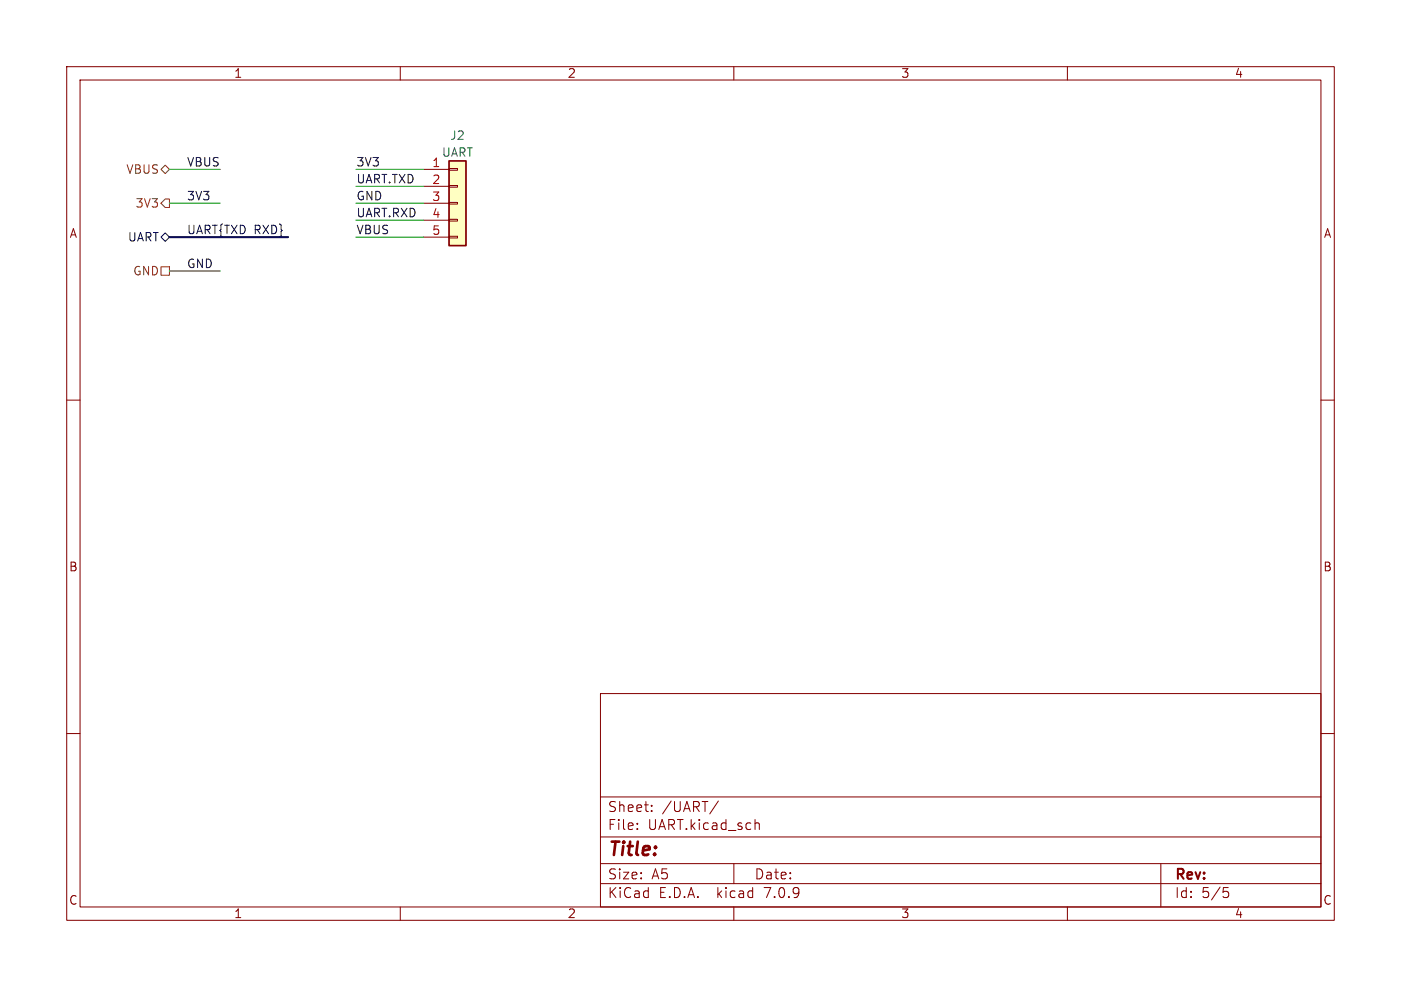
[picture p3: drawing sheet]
(kicad_sch
 (version 20231120)
 (generator "eeschema")
 (generator_version "8.0")
 (paper "A5")
 (lib_symbols
  (symbol "Connector_Generic:Conn_01x05"
   (pin_names
    (offset 1.016) hide) (exclude_from_sim no) (in_bom yes) (on_board yes)
   (property "Reference" "J" (at 0 7.62 0) (effects (font (size 1.27 1.27))))
   (property "Value" "Conn_01x05" (at 0 -7.62 0) (effects (font (size 1.27 1.27))))
   (property "Footprint" "" (at 0 0 0) (effects (font (size 1.27 1.27)) (hide yes)))
   (property "Datasheet" "~" (at 0 0 0) (effects (font (size 1.27 1.27)) (hide yes)))
   (property "Description" "Generic connector, single row, 01x05, script generated (kicad-library-utils/schlib/autogen/connector/)" (at 0 0 0) (effects (font (size 1.27 1.27)) (hide yes)))
   (symbol "Conn_01x05_1_1"
    (rectangle (start -1.27 -4.953) (end 0 -5.207) (stroke (width 0.1524) (type default)) (fill (type none)))
    (rectangle (start -1.27 -2.413) (end 0 -2.667) (stroke (width 0.1524) (type default)) (fill (type none)))
    (rectangle (start -1.27 0.127) (end 0 -0.127) (stroke (width 0.1524) (type default)) (fill (type none)))
    (rectangle (start -1.27 2.667) (end 0 2.413) (stroke (width 0.1524) (type default)) (fill (type none)))
    (rectangle (start -1.27 5.207) (end 0 4.953) (stroke (width 0.1524) (type default)) (fill (type none)))
    (rectangle (start -1.27 6.35) (end 1.27 -6.35) (stroke (width 0.254) (type default)) (fill (type background)))
    (pin passive line (at -5.08 5.08 0) (length 3.81) (name "Pin_1" (effects (font (size 1.27 1.27)))) (number "1" (effects (font (size 1.27 1.27)))))
    (pin passive line (at -5.08 2.54 0) (length 3.81) (name "Pin_2" (effects (font (size 1.27 1.27)))) (number "2" (effects (font (size 1.27 1.27)))))
    (pin passive line (at -5.08 0 0) (length 3.81) (name "Pin_3" (effects (font (size 1.27 1.27)))) (number "3" (effects (font (size 1.27 1.27)))))
    (pin passive line (at -5.08 -2.54 0) (length 3.81) (name "Pin_4" (effects (font (size 1.27 1.27)))) (number "4" (effects (font (size 1.27 1.27)))))
    (pin passive line (at -5.08 -5.08 0) (length 3.81) (name "Pin_5" (effects (font (size 1.27 1.27)))) (number "5" (effects (font (size 1.27 1.27))))))))
 (wire
  (pts (xy 25.4 25.4) (xy 33.02 25.4))
  (stroke (width 0) (type default)))
 (wire
  (pts (xy 53.34 27.94) (xy 63.5 27.94))
  (stroke (width 0) (type default)))
 (wire
  (pts (xy 53.34 30.48) (xy 63.5 30.48))
  (stroke (width 0) (type default)))
 (bus
  (pts (xy 25.4 35.56) (xy 43.18 35.56))
  (stroke (width 0) (type default)))
 (wire
  (pts (xy 53.34 35.56) (xy 63.5 35.56))
  (stroke (width 0) (type default)))
 (wire
  (pts (xy 25.4 40.64) (xy 33.02 40.64))
  (stroke (width 0) (type default)))
 (wire
  (pts (xy 53.34 33.02) (xy 63.5 33.02))
  (stroke (width 0) (type default)))
 (wire
  (pts (xy 25.4 30.48) (xy 33.02 30.48))
  (stroke (width 0) (type default)))
 (wire
  (pts (xy 53.34 25.4) (xy 63.5 25.4))
  (stroke (width 0) (type default)))
 (label "GND"
  (at 53.34 30.48 0)
  (fields_autoplaced yes)
  (effects (font (size 1.27 1.27)) (justify left bottom)))
 (label "VBUS"
  (at 53.34 35.56 0)
  (fields_autoplaced yes)
  (effects (font (size 1.27 1.27)) (justify left bottom)))
 (label "3V3"
  (at 27.94 30.48 0)
  (fields_autoplaced yes)
  (effects (font (size 1.27 1.27)) (justify left bottom)))
 (label "UART.RXD"
  (at 53.34 33.02 0)
  (fields_autoplaced yes)
  (effects (font (size 1.27 1.27)) (justify left bottom)))
 (label "GND"
  (at 27.94 40.64 0)
  (fields_autoplaced yes)
  (effects (font (size 1.27 1.27)) (justify left bottom)))
 (label "3V3"
  (at 53.34 25.4 0)
  (fields_autoplaced yes)
  (effects (font (size 1.27 1.27)) (justify left bottom)))
 (label "UART.TXD"
  (at 53.34 27.94 0)
  (fields_autoplaced yes)
  (effects (font (size 1.27 1.27)) (justify left bottom)))
 (label "VBUS"
  (at 27.94 25.4 0)
  (fields_autoplaced yes)
  (effects (font (size 1.27 1.27)) (justify left bottom)))
 (label "UART{TXD RXD}"
  (at 27.94 35.56 0)
  (fields_autoplaced yes)
  (effects (font (size 1.27 1.27)) (justify left bottom)))
 (hierarchical_label "VBUS"
  (shape bidirectional)
  (at 25.4 25.4 180)
  (fields_autoplaced yes)
  (effects (font (size 1.27 1.27)) (justify right)))
 (hierarchical_label "3V3"
  (shape output)
  (at 25.4 30.48 180)
  (fields_autoplaced yes)
  (effects (font (size 1.27 1.27)) (justify right)))
 (hierarchical_label "GND"
  (shape passive)
  (at 25.4 40.64 180)
  (fields_autoplaced yes)
  (effects (font (size 1.27 1.27)) (justify right)))
 (hierarchical_label "UART"
  (shape bidirectional)
  (at 25.4 35.56 180)
  (fields_autoplaced yes)
  (effects (font (size 1.27 1.27)) (justify right)))
 (symbol
  (lib_id "Connector_Generic:Conn_01x05")
  (at 68.58 30.48 0)
  (unit 1)
  (exclude_from_sim no)
  (in_bom yes)
  (on_board yes)
  (dnp no)
  (property "Reference" "J2" (at 68.58 20.32 0) (effects (font (size 1.27 1.27))))
  (property "Value" "UART" (at 68.58 22.86 0) (effects (font (size 1.27 1.27))))
  (property "Footprint" "Connector_PinHeader_2.54mm:PinHeader_1x05_P2.54mm_Vertical" (at 68.58 30.48 0) (effects (font (size 1.27 1.27)) (hide yes)))
  (property "Datasheet" "~" (at 68.58 30.48 0) (effects (font (size 1.27 1.27)) (hide yes)))
  (property "Description" "" (at 68.58 30.48 0) (effects (font (size 1.27 1.27)) (hide yes)))
  (pin "1")
  (pin "2")
  (pin "3")
  (pin "4")
  (pin "5")))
